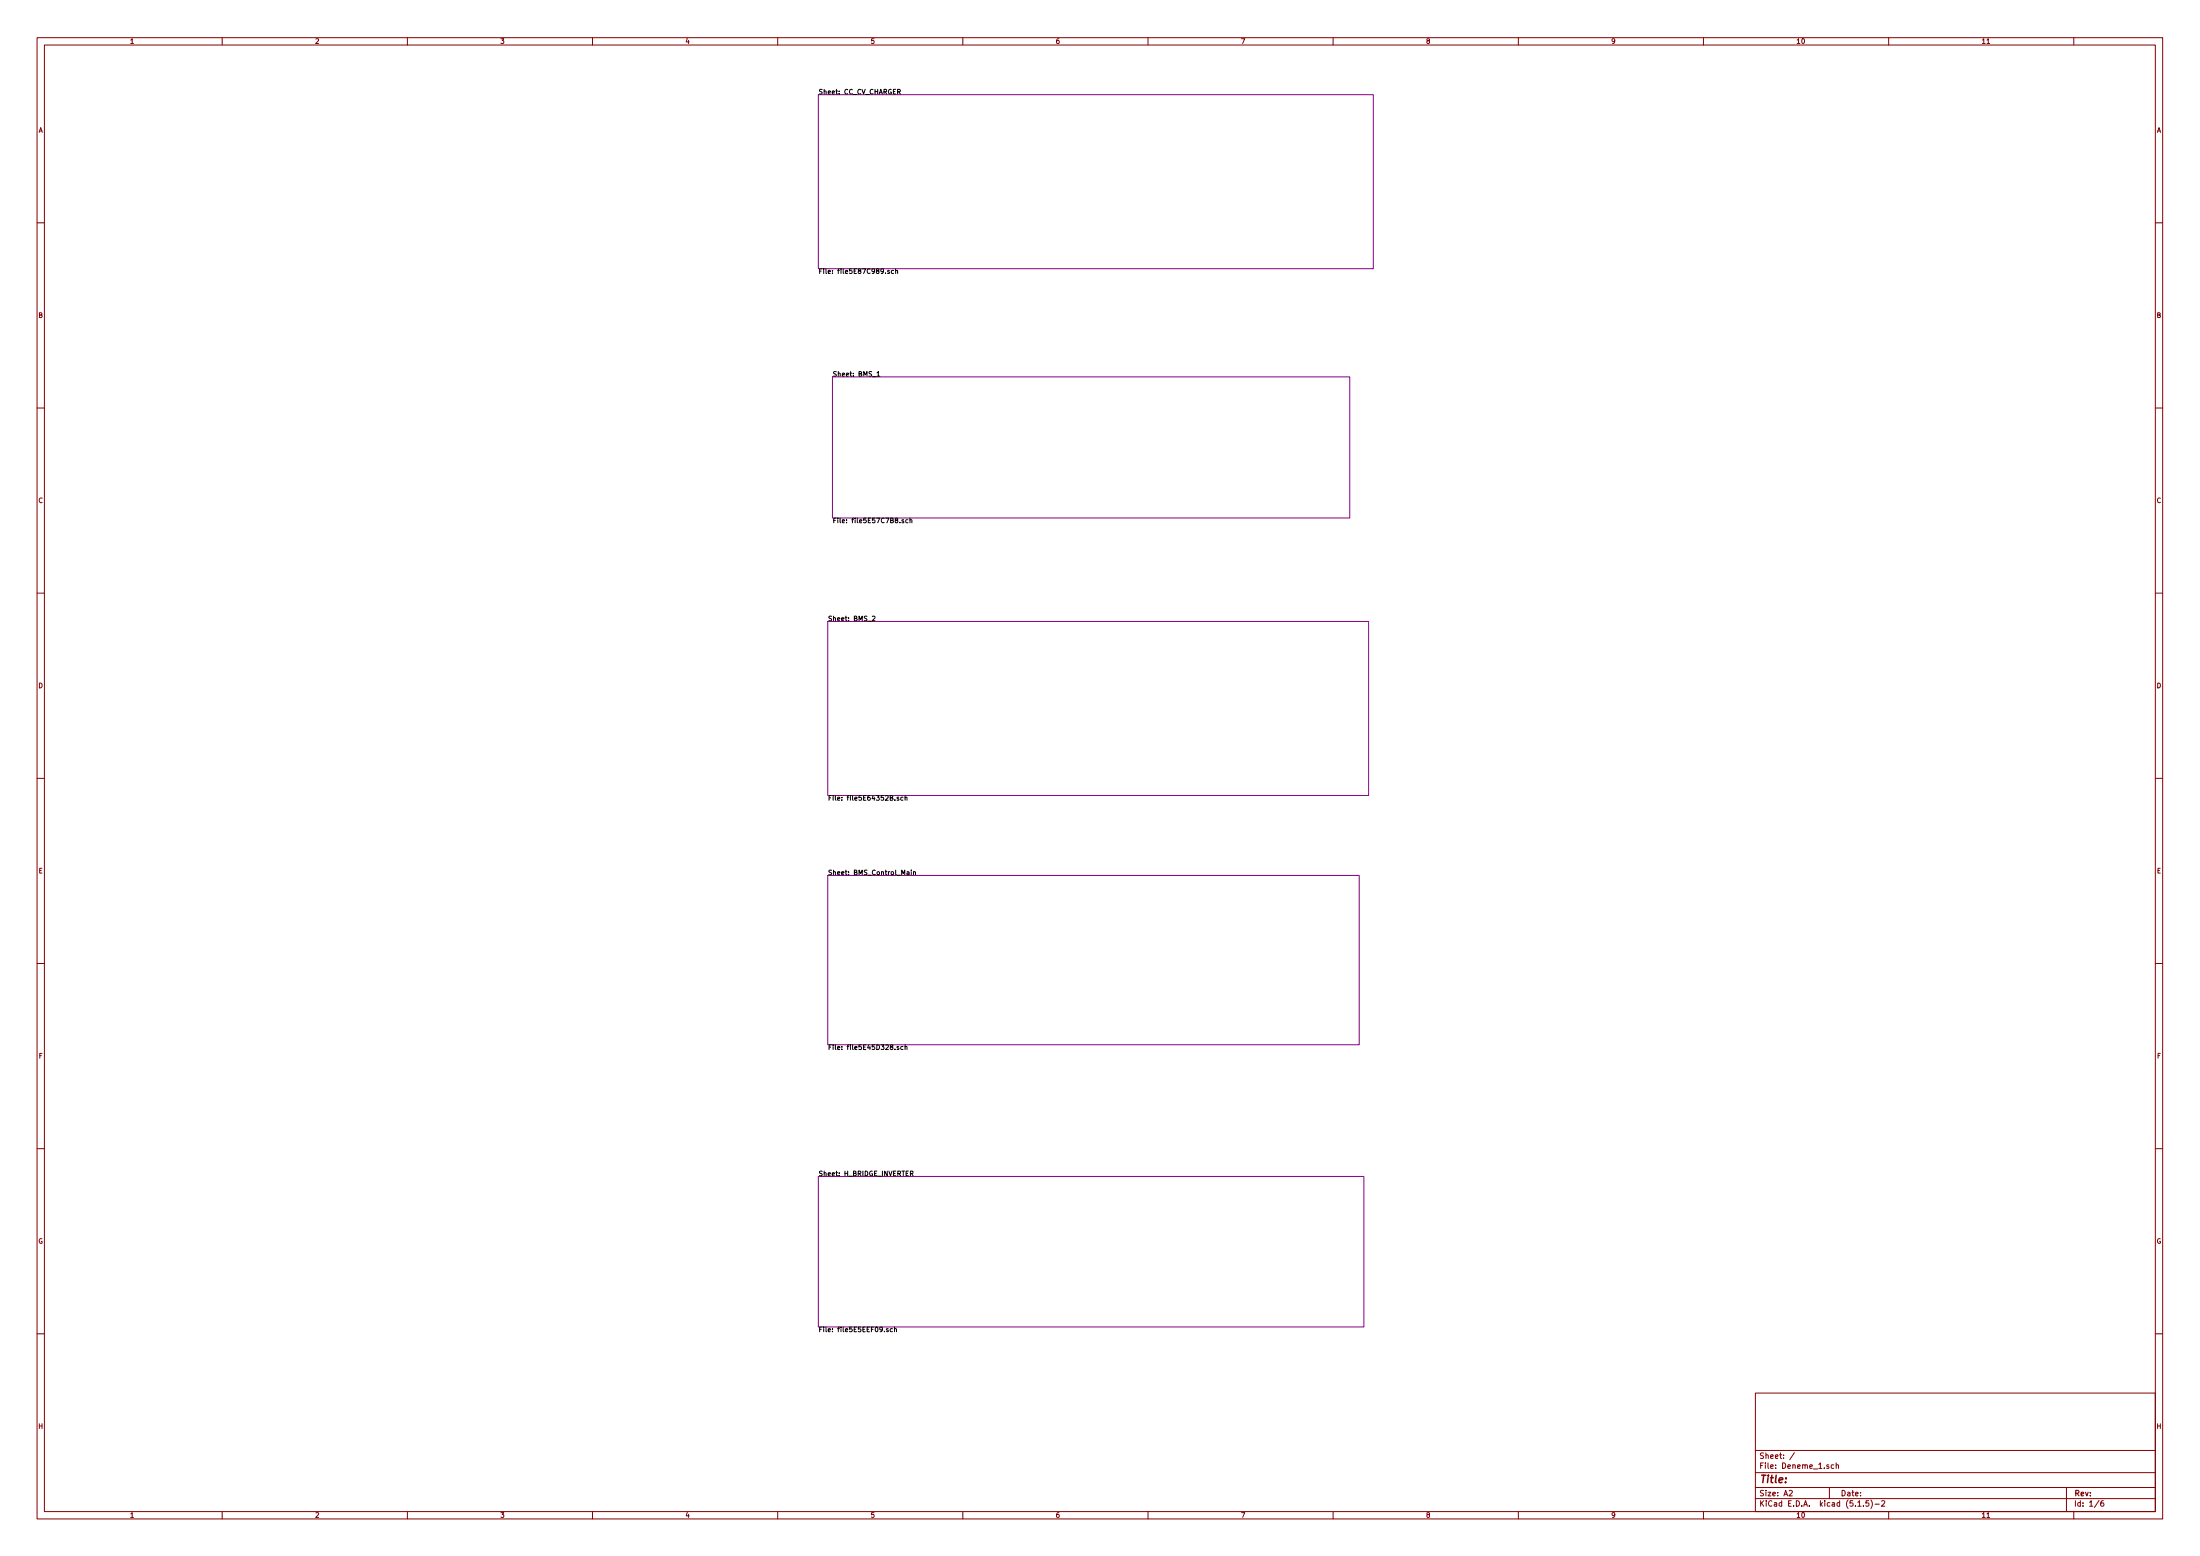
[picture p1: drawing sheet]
<svg xmlns="http://www.w3.org/2000/svg" width="594mm" height="420mm" viewBox="0 0 594 420" stroke-linecap="round" stroke-linejoin="round" font-family="sans-serif">
<g fill="none" stroke="#840000" stroke-width=".27">
<path d="M10 10.2h574v400h-574zM12 12.2h570v396h-570zM60 10.2v2M110 10.2v2M160 10.2v2M210 10.2v2M260 10.2v2M310 10.2v2M360 10.2v2M410 10.2v2M460 10.2v2M510 10.2v2"/>
<path d="M536.5 11.8h.8M560 10.2v2M10 60.2h2M582 60.2h2M10 110.2h2M582 110.2h2M10 160.2h2M582 160.2h2M10 210.2h2M582 210.2h2M10 260.2h2M582 260.2h2"/>
<path d="M10 310.2h2M582 310.2h2M10 360.2h2M474 376.2h108v32h-108zM582 360.2h2M474 397.7h108M474 391.7h108M484.6 392.2l-1.3 2M495.2 395.6l-.4-.1-.3 .3 .1 .6h.6M495.8 395.6h.6l.1 .9M495.8 395v1.5M60 408.2v2"/>
<path d="M110 408.2v2M160 408.2v2M210 408.2v2M260 408.2v2M310 408.2v2M360 408.2v2M410 408.2v2M460 408.2v2M474 404.7h108M474 401.7h108M483.1 402.6l.6-.2 .3 .5-.9 1h.9M494 401.7v3"/>
<path d="M501.7 406.7h.8M503.2 406.6v.1M504.6 405.2h-.7l-.1 .7h.7l.1 .7h-.8M505.2 405a1.71 1.71 0 0 1 0 2.3M506.3 406.2h1.2M508.1 405.4l.6-.2 .3 .5-.9 1h.9M510 408.2v2M536.5 409.7h.8M558 401.7v6.5M560 408.2v2M566.8 405.1l-1.2 2M568 405.2h-.3l-.4 .4v.8l.3 .3 .4-.1v-.7l-.4-.1-.3 .3"/>
</g>
<path d="M221 25.6h149.8v47h-149.8zM224.8 101.8h139.7v38.1h-139.7zM223.5 167.8h146.1v47h-146.1zM223.5 236.4h143.5v45.7h-143.5zM221 317.7h147.3v40.6h-147.3z" fill="none" stroke="#840084" stroke-width=".27"/>
<g fill="none" stroke="#000" stroke-width=".27">
<path d="M242.4 24.8l.6-.1 .1-.5-.7-.1v1.3M242.7 24.8l.4 .6M239.1 73.7v.2M240.2 73.1l-.5 .1 .5 .3v.3h-.5M241.3 73.1l-.4-.1-.2 .2 .1 .6h.5M241.9 73.1h.4l.1 .8M241.9 72.6v1.3M235.6 101.7h1M236.8 100.7l.4-.4v1.3M236.8 101.6h.8M245.7 139.9v1.3M244 140.4l-.5 .1 .5 .3v.3h-.5"/>
<path d="M245.2 140.4l-.4-.1-.2 .3 .1 .5h.5M245.7 140.5l.5-.1 .1 .8M235.6 166.5l.4-.1 .3 .3-.8 .9h.8M241.7 216v.1M242.7 215.3l-.5 .1 .5 .3v.3h-.5M243.8 215.3h-.3l-.3 .2 .2 .5h.4M244.4 215.4l.5-.1v.8M244.4 214.8v1.3M244.9 235.4h.5l.1 .8M245.5 235.7l-.6 .2v.3h.6M246.1 234.9v.2M246.1 235.4v.8"/>
<path d="M246.7 235.5l.5-.1v.8M246.7 235.4v.8M241.7 283.3v.1M242.7 282.6l-.5 .1 .5 .3v.4h-.5M243.8 282.6h-.3l-.3 .2 .2 .6h.4M244.4 282.7l.5-.1v.8M244.4 282.1v1.3M245.8 316.9l.7-.1v-.5l-.7-.1v1.3M246.2 316.9l.4 .6M239.9 358.8l-.5 .1 .5 .3v.4h-.5M241 358.8h-.4l-.2 .2 .1 .6h.5M241.6 358.9l.4-.1 .1 .8"/>
<path d="M241.6 358.3v1.3"/>
</g>
<text font-size="2.8" fill="#840000" x="475" y="400.4">Title:</text>
<g font-size="2.1" fill="#840000">
<text x="475" y="393.9">Sheet: /</text>
<text x="475" y="396.6">File: Deneme_1.sch</text>
<text x="475" y="406.8">KiCad E.D.A. kicad (5.1.5)-2</text>
<text x="475" y="404">Size: A2</text>
<text x="497" y="404">Date:</text>
<text x="560" y="404">Rev:</text>
<text x="560" y="406.8">Id: 1/6</text>
</g>
<g font-size="1.8" fill="#840000">
<text x="35" y="11.8">1</text>
<text x="85" y="11.8">2</text>
<text x="135" y="11.8">3</text>
<text x="185" y="11.8">4</text>
<text x="235" y="11.8">5</text>
<text x="285" y="11.8">6</text>
<text x="335" y="11.8">7</text>
<text x="385" y="11.8">8</text>
<text x="435" y="11.8">9</text>
<text x="485" y="11.8">10</text>
<text x="535" y="11.8">11</text>
<text x="10.4" y="35.8">A</text>
<text x="582.4" y="35.8">A</text>
<text x="10.4" y="85.8">B</text>
<text x="582.4" y="85.8">B</text>
<text x="10.4" y="135.8">C</text>
<text x="582.4" y="135.8">C</text>
<text x="10.4" y="185.8">D</text>
<text x="582.4" y="185.8">D</text>
<text x="10.4" y="235.8">E</text>
<text x="582.4" y="235.8">E</text>
<text x="10.5" y="285.8">F</text>
<text x="582.5" y="285.8">F</text>
<text x="10.3" y="335.8">G</text>
<text x="582.3" y="335.8">G</text>
<text x="10.4" y="385.8">H</text>
<text x="582.4" y="385.8">H</text>
<text x="35" y="409.8">1</text>
<text x="85" y="409.8">2</text>
<text x="135" y="409.8">3</text>
<text x="185" y="409.8">4</text>
<text x="235" y="409.8">5</text>
<text x="285" y="409.8">6</text>
<text x="335" y="409.8">7</text>
<text x="385" y="409.8">8</text>
<text x="435" y="409.8">9</text>
<text x="485" y="409.8">10</text>
<text x="535" y="409.8">11</text>
</g>
<g font-size="1.8">
<text x="221" y="25.5">Sheet: CC_CV_CHARGER</text>
<text x="221" y="73.9">File: file5E87C989.sch</text>
<text x="224.8" y="101.7">Sheet: BMS_1</text>
<text x="224.8" y="141.2">File: file5E57C7B8.sch</text>
<text x="223.5" y="167.7">Sheet: BMS_2</text>
<text x="223.5" y="216.2">File: file5E64352B.sch</text>
<text x="223.5" y="236.3">Sheet: BMS_Control_Main</text>
<text x="223.5" y="283.5">File: file5E45D328.sch</text>
<text x="221" y="317.6">Sheet: H_BRIDGE_INVERTER</text>
<text x="221" y="359.7">File: file5E5EEF09.sch</text>
</g>
</svg>
